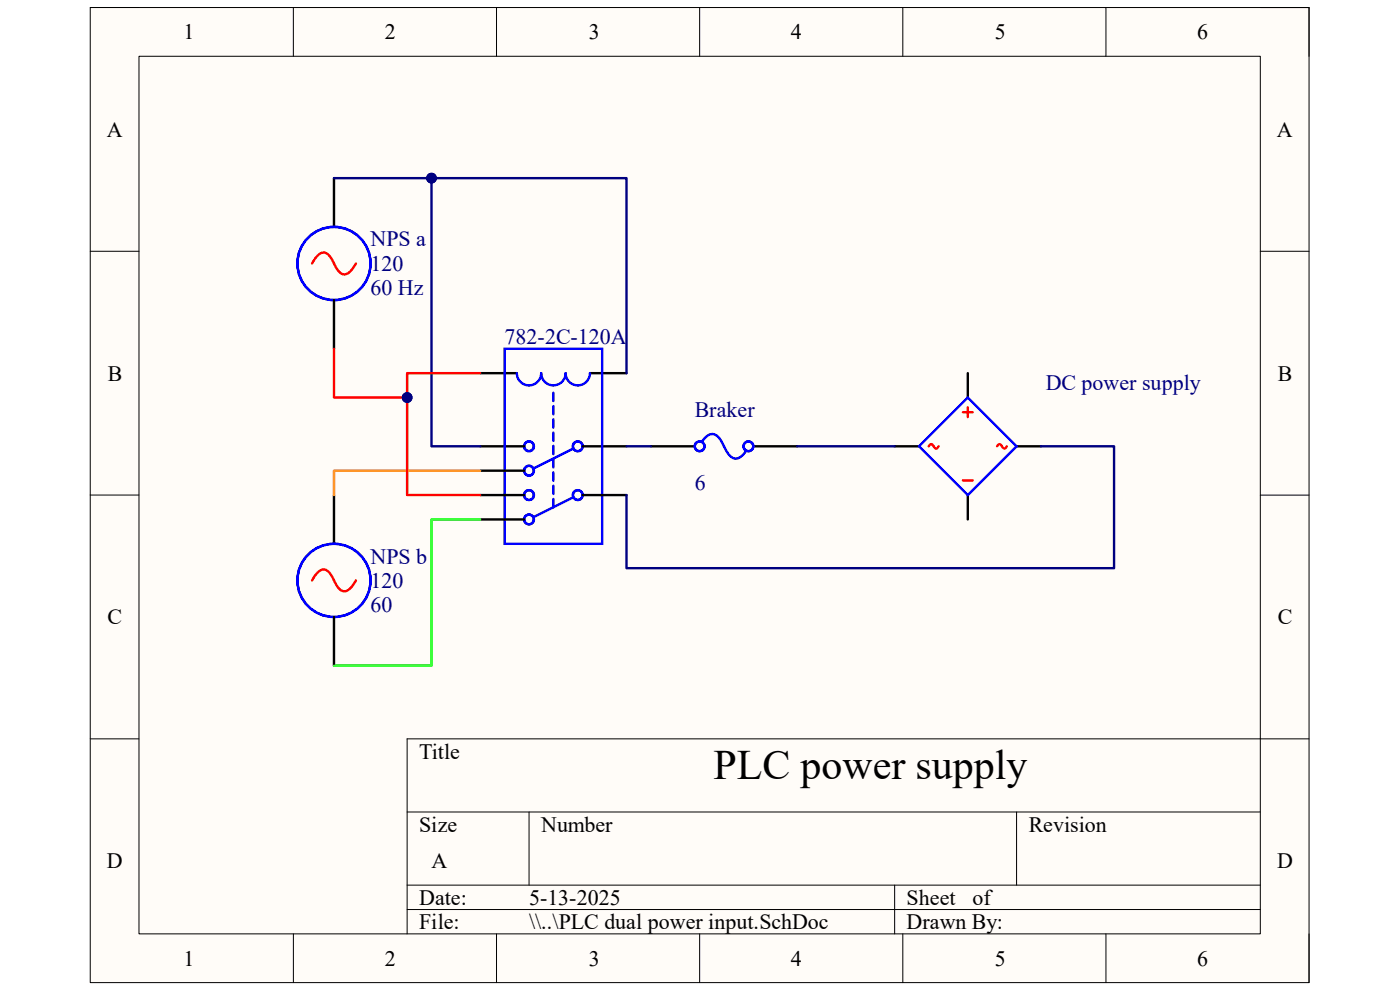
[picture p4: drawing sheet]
<svg xmlns="http://www.w3.org/2000/svg" width="297mm" height="210mm" viewBox="0 0 297 210" stroke-linecap="round" stroke-linejoin="round" font-family="sans-serif">
<path d="M19.1 1.6h258.6v206.8h-258.6z" fill-rule="evenodd" fill="#fffcf8"/>
<path d="M19.1 1.6h258.6v206.8h-258.6z" fill="none" stroke="#000" stroke-width=".21"/>
<path d="M29.5 11.9h237.9v186.2h-237.9z" fill-rule="evenodd" fill="#fffcf8"/>
<g fill="none" stroke="#000" stroke-width=".21">
<path d="M19.1 1.6h10.4M29.5 11.9h237.9v186.2h-237.9zM62.2 1.6v10.3M105.3 1.6v10.3M148.4 1.6v10.3M191.5 1.6v10.3M234.6 1.6v10.3M267.4 1.6h10.3v10.3M19.1 53.3h10.4M267.4 53.3h10.3M19.1 105h10.4M267.4 105h10.3"/>
<path d="M19.1 156.7h10.4M277.7 156.7h-191.3v41.4M86.4 172.3h181M112.2 172.3v15.5M215.7 172.3v15.5M62.2 198.1v10.3M86.4 187.8h181M86.4 192.9h181M105.3 198.1v10.3M148.4 198.1v10.3M189.8 187.8v10.3M191.5 198.1v10.3"/>
<path d="M234.6 198.1v10.3M277.7 198.1v10.3"/>
</g>
<g fill="none" stroke="#00f" stroke-width=".51">
<path d="M107.1 74h20.6v41.4h-20.6zM109.6 79.2a2.58 2.58 0 0 0 2.6 2.6 2.58 2.58 0 0 0 2.6-2.6 2.59 2.59 0 0 0 2.6 2.6 2.59 2.59 0 0 0 2.6-2.6 2.58 2.58 0 0 0 2.6 2.6 2.58 2.58 0 0 0 2.6-2.6M117.4 83.3v1.8M117.4 86.1v1.8M117.4 89v1.7M117.4 91.8v1.7M117.4 94.6v1.7M117.4 97.4v1.8M121.5 95.2l-8.2 4.1M148.9 93.6a2.45 2.45 0 0 1 2.7-1.4 7 7 0 0 1 2.4 3.3 2.45 2.45 0 0 0 2.5 1.7 3.7 3.7 0 0 0 1.8-1.5M195 94.7l10.3-10.4 10.4 10.4-10.4 10.3zM117.4 100.2v1.8"/>
<path d="M117.4 103v1.8M117.4 105.8v1.8M121.5 105.5l-8.2 4.2"/>
<circle cx="70.9" cy="55.9" r="7.8"/>
<circle cx="112.2" cy="99.8" r="1.03"/>
<circle cx="112.2" cy="94.7" r="1.03"/>
<circle cx="112.2" cy="94.7" r="1.04"/>
<circle cx="112.2" cy="99.8" r="1.04"/>
<circle cx="122.6" cy="94.7" r="1.03"/>
<circle cx="122.6" cy="94.7" r="1.04"/>
<circle cx="148.4" cy="94.7" r="1.03"/>
<circle cx="148.4" cy="94.7" r="1.04"/>
<circle cx="158.8" cy="94.7" r="1.03"/>
<circle cx="158.8" cy="94.7" r="1.04"/>
<circle cx="112.2" cy="110.2" r="1.03"/>
<circle cx="112.2" cy="105" r="1.03"/>
<circle cx="112.2" cy="105" r="1.04"/>
<circle cx="112.2" cy="110.2" r="1.04"/>
<circle cx="122.6" cy="105" r="1.03"/>
<circle cx="122.6" cy="105" r="1.04"/>
<circle cx="70.9" cy="123.1" r="7.8"/>
</g>
<g fill="none" stroke="#000" stroke-width=".51">
<path d="M70.9 37.8v10.3M70.9 63.6v10.4M101.9 79.2h7.7M125.2 79.2h7.7M205.3 79.2v5.1M101.9 94.7h9.3M101.9 99.8h9.3M123.6 94.7h9.3M138.1 94.7h9.3M159.8 94.7h9.3M189.8 94.7h5.2M215.7 94.7h5.1"/>
<path d="M70.9 105v10.4M101.9 105h9.3M101.9 110.2h9.3M123.6 105h9.3M205.3 105v5.2M70.9 130.9v10.3"/>
</g>
<path d="M66.2 55.9a3.4 3.4 0 0 1 2.5-2.3 3.6 3.6 0 0 1 2.2 2.4 3.4 3.4 0 0 0 2.1 2.2 3.4 3.4 0 0 0 2.5-2.3M197 94.7a.6 .6 0 0 1 .7-.4 .6 .6 0 0 1 .5 .6l.1 .1a.47 .47 0 0 0 .5 .1 .47 .47 0 0 0 .3-.4M204.3 87.4h2.1M205.3 86.4v2.1M211.5 94.7a.53 .53 0 0 1 .5-.5 .53 .53 0 0 1 .6 .5l.1 .3a.47 .47 0 0 0 .6 .1 .47 .47 0 0 0 .3-.4M204.3 101.9h2.1M66.2 123.1a3.4 3.4 0 0 1 2.5-2.3 3.6 3.6 0 0 1 2.2 2.4 3.4 3.4 0 0 0 2.1 2.2 3.4 3.4 0 0 0 2.5-2.3" fill="none" stroke="#f00" stroke-width=".51"/>
<path d="M70.9 37.8h20.6v56.9h10.4" fill="none" stroke="#000080" stroke-width=".51"/>
<circle cx="91.5" cy="37.8" r="1.03" fill="#000080"/>
<circle cx="91.5" cy="37.8" r="1.04" fill="none" stroke="#000080" stroke-width=".21"/>
<path d="M101.9 99.8h-31v5.2" fill="none" stroke="#f90" stroke-width=".51"/>
<path d="M70.9 74v10.3h15.5v20.7h15.5" fill="none" stroke="#f00" stroke-width=".51"/>
<circle cx="86.4" cy="84.3" r="1.03" fill="#000080"/>
<circle cx="86.4" cy="84.3" r="1.04" fill="none" stroke="#000080" stroke-width=".21"/>
<path d="M101.9 110.2h-10.4v31h-20.6" fill="none" stroke="#0f0" stroke-width=".51"/>
<path d="M91.5 37.8h41.4v41.4" fill="none" stroke="#000080" stroke-width=".51"/>
<circle cx="91.5" cy="37.8" r="1.03" fill="#000080"/>
<circle cx="91.5" cy="37.8" r="1.04" fill="none" stroke="#000080" stroke-width=".21"/>
<path d="M101.9 79.2h-15.5v5.1" fill="none" stroke="#f00" stroke-width=".51"/>
<circle cx="86.4" cy="84.3" r="1.03" fill="#000080"/>
<circle cx="86.4" cy="84.3" r="1.04" fill="none" stroke="#000080" stroke-width=".21"/>
<path d="M132.9 94.7h5.2M169.1 94.7h20.7M220.8 94.7h15.5v25.8h-103.4v-15.5" fill="none" stroke="#000080" stroke-width=".51"/>
<text font-size="8.9" x="151.4" y="165.2">PLC power supply</text>
<g font-size="4.7">
<text x="38.9" y="8.3">1</text>
<text x="81.6" y="8.3">2</text>
<text x="124.9" y="8.3">3</text>
<text x="167.8" y="8.3">4</text>
<text x="211" y="8.3">5</text>
<text x="254" y="8.3">6</text>
<text x="22.6" y="29">A</text>
<text x="270.9" y="29">A</text>
<text x="22.9" y="80.7">B</text>
<text x="271.1" y="80.7">B</text>
<text x="22.8" y="132.5">C</text>
<text x="271.1" y="132.5">C</text>
<text x="88.9" y="160.9">Title</text>
<text x="88.9" y="176.4">Size</text>
<text x="114.8" y="176.4">Number</text>
<text x="218.2" y="176.4">Revision</text>
<text x="22.7" y="184.2">D</text>
<text x="91.5" y="184.2">A</text>
<text x="270.9" y="184.2">D</text>
<text x="88.9" y="191.9">Date:</text>
<text x="112.2" y="191.9">5-13-2025</text>
<text x="192.3" y="191.9">Sheet</text>
<text x="206.3" y="191.9">of</text>
<text x="88.9" y="197.1">File:</text>
<text x="112.2" y="197.1">\\..\PLC dual power input.SchDoc</text>
<text x="192.3" y="197.1">Drawn By:</text>
<text x="38.9" y="204.9">1</text>
<text x="81.6" y="204.9">2</text>
<text x="124.9" y="204.9">3</text>
<text x="167.8" y="204.9">4</text>
<text x="211" y="204.9">5</text>
<text x="254" y="204.9">6</text>
</g>
<g font-size="4.7" fill="#000080">
<text x="78.6" y="52.3">NPS a</text>
<text x="78.6" y="57.5">120</text>
<text x="78.6" y="62.7">60 Hz</text>
<text x="107.1" y="73">782-2C-120A</text>
<text x="221.9" y="82.8">DC power supply</text>
<text x="147.4" y="88.5">Braker</text>
<text x="147.4" y="104">6</text>
<text x="78.6" y="119.5">NPS b</text>
<text x="78.6" y="124.7">120</text>
<text x="78.6" y="129.9">60</text>
</g>
</svg>
